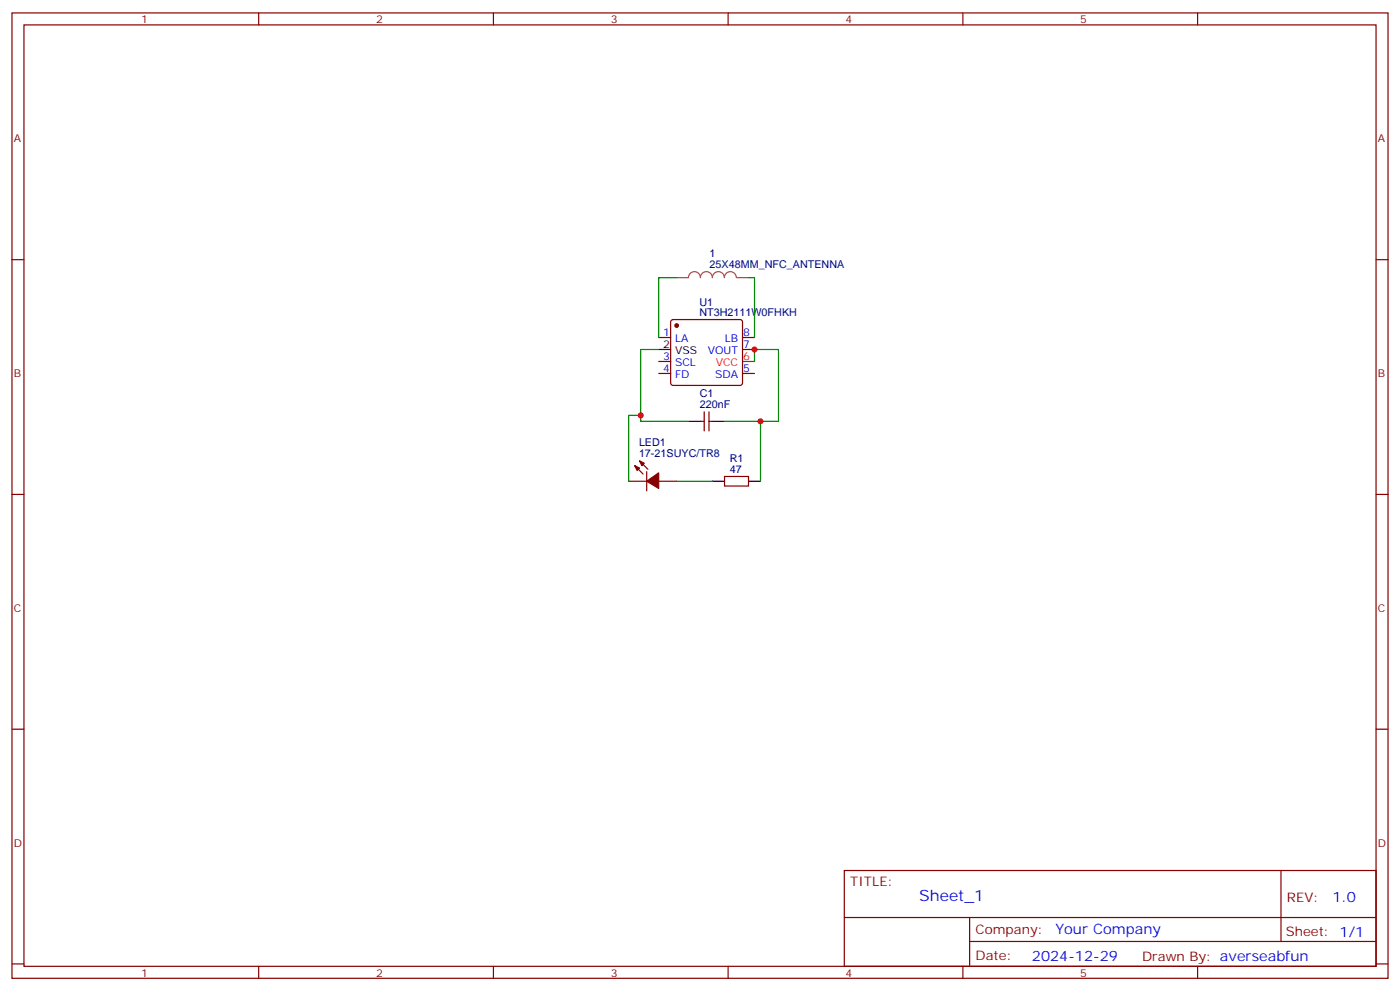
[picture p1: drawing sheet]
<svg xmlns="http://www.w3.org/2000/svg" width="412mm" height="292mm" viewBox="0 0 412 292" stroke-linecap="round" stroke-linejoin="round" font-family="sans-serif">
<g fill="none" stroke="#870000" stroke-width=".35">
<path d="M3.5 3.8h405.4v284.3h-405.4zM7.1 7.3h398.2v277.3h-398.2zM76.2 3.8v3.5M145.3 3.8v3.5M214.5 3.8v3.5M283.6 3.8v3.5M352.8 3.8v3.5M3.5 76.5h3.6M405.3 76.5h3.6M194 99.4h3.6M197.8 94.3l.5-.2h19.7l.5 .2 .2 .5v18l-.2 .5-.5 .2h-19.7l-.5-.2-.2-.5v-18zM218.7 99.4h3.5"/>
<path d="M194 110h3.6M194 106.5h3.6M218.7 102.9h3.5M218.7 110h3.5M187 137.2l2.4 2.4M188.4 135.7l2.5 2.5M190.5 138.9v5.7M206.4 124.1h1M207.4 121.3v5.6M208.8 121.3v5.6M208.8 124.1h1.1M3.5 145.6h3.6"/>
<path d="M185.2 141.7h5.3M194 141.7h5.3M213.4 140.3h7.1v2.9h-7.1zM405.3 145.6h3.6M3.5 214.8h3.6M405.3 214.8h3.6M248.7 256.4h156.6v28.2h-156.6zM377.3 256.4v20.9M248.7 270.2h156.5M285.6 277.3h119.6M285.6 270.2v14.2M3.5 283.9h3.6"/>
<path d="M76.2 284.6v3.5M145.3 284.6v3.5M214.5 284.6v3.5M283.6 284.6v3.5M352.8 284.6v3.5M405.3 283.9h3.6"/>
</g>
<path d="M218.7 106.5h3.5" fill="none" stroke="#f00" stroke-width=".35"/>
<path d="M194 102.9h3.6M202.8 124.1h3.6M209.9 124.1h3.5M209.9 141.7h3.5M220.5 141.7h3.5" fill="none" stroke="#000" stroke-width=".35"/>
<g fill="#870000" stroke="#870000" stroke-width=".35">
<path d="M187 137.2l1.4 .7-.7 .7z"/>
<path d="M188.4 135.7l1.4 .8-.7 .7z"/>
<path d="M190.5 141.7l3.5-2.4v4.6z"/>
<circle cx="199.3" cy="95.9" r=".53"/>
</g>
<path d="M199.3 81.8h3.5a1.76 1.76 0 0 1 1.8-1.8 1.76 1.76 0 0 1 1.7 1.8 1.76 1.76 0 0 1 1.8-1.8 1.76 1.76 0 0 1 1.7 1.8 1.76 1.76 0 0 1 1.8-1.8 1.76 1.76 0 0 1 1.8 1.8 1.76 1.76 0 0 1 1.7-1.8 1.76 1.76 0 0 1 1.8 1.8M217 81.8h3.5" fill="none" stroke="#a64a4a" stroke-width=".35"/>
<path d="M199.3 81.8h-5.3v17.6M220.5 81.8h1.7v17.6M194 102.9h-5.3v21.2h14.1M222.2 106.5v-3.6h7.1v21.2h-15.9M188.7 122.3h-3.5v19.4M224 124.1v17.6M199.3 141.7h10.6" fill="none" stroke="#008700" stroke-width=".35"/>
<g fill="#c00">
<circle cx="222.3" cy="102.9" r=".88"/>
<circle cx="224" cy="124.1" r=".88"/>
<circle cx="188.7" cy="122.3" r=".88"/>
</g>
<text font-size="4.6" fill="#00f" x="270.8" y="265.4">Sheet_1</text>
<g font-size="4.2" fill="#00f">
<text x="392.5" y="265.7">1.0</text>
<text x="310.9" y="275.2">Your Company</text>
<text x="304" y="283">2024-12-29</text>
</g>
<g font-size="3.9" fill="#800">
<text x="250.5" y="261">TITLE:</text>
<text x="379.1" y="265.7">REV:</text>
<text x="287.4" y="275.2">Company:</text>
<text x="378.7" y="275.8">Sheet: 1/1</text>
<text x="287.4" y="282.9">Date:</text>
<text x="336.4" y="282.9">Drawn By: averseabfun</text>
</g>
<g font-size="3.2" fill="#800">
<text x="41.6" y="6.8">1</text>
<text x="110.8" y="6.8">2</text>
<text x="179.9" y="6.8">3</text>
<text x="249.1" y="6.8">4</text>
<text x="318.2" y="6.8">5</text>
<text x="4.1" y="41.9">A</text>
<text x="405.9" y="41.9">A</text>
<text x="4.1" y="111.1">B</text>
<text x="405.9" y="111.1">B</text>
<text x="4.1" y="180.2">C</text>
<text x="405.9" y="180.2">C</text>
<text x="4.1" y="249.3">D</text>
<text x="405.9" y="249.3">D</text>
<text x="41.6" y="287.6">1</text>
<text x="110.8" y="287.6">2</text>
<text x="179.9" y="287.6">3</text>
<text x="249.1" y="287.6">4</text>
<text x="318.2" y="287.6">5</text>
</g>
<g font-size="3.2" fill="#000080">
<text x="209" y="75.7">1</text>
<text x="209" y="79">25X48MM_NFC_ANTENNA</text>
<text x="206" y="90">U1</text>
<text x="206" y="93.1">NT3H2111W0FHKH</text>
<text x="206.1" y="117">C1</text>
<text x="206.1" y="120.2">220nF</text>
<text x="188.2" y="131.5">LED1</text>
<text x="188.2" y="134.7">17-21SUYC/TR8</text>
<text x="214.9" y="136.1">R1</text>
<text x="214.9" y="139.3">47</text>
</g>
<g font-size="3.2" fill="#00f">
<text x="195.4" y="99.1">1</text>
<text x="198.9" y="100.8">LA</text>
<text x="213.5" y="100.8">LB</text>
<text x="218.9" y="99.1">8</text>
<text x="195.4" y="106.1">3</text>
<text x="198.9" y="107.9">SCL</text>
<text x="208.5" y="104.4">VOUT</text>
<text x="218.9" y="102.6">7</text>
<text x="195.4" y="109.6">4</text>
<text x="198.9" y="111.4">FD</text>
<text x="210.6" y="111.4">SDA</text>
<text x="218.9" y="109.6">5</text>
</g>
<g font-size="3.2">
<text x="195.4" y="102.6">2</text>
<text x="198.9" y="104.4">VSS</text>
</g>
<g font-size="3.2" fill="#f00">
<text x="210.8" y="107.9">VCC</text>
<text x="218.9" y="106.1">6</text>
</g>
</svg>
